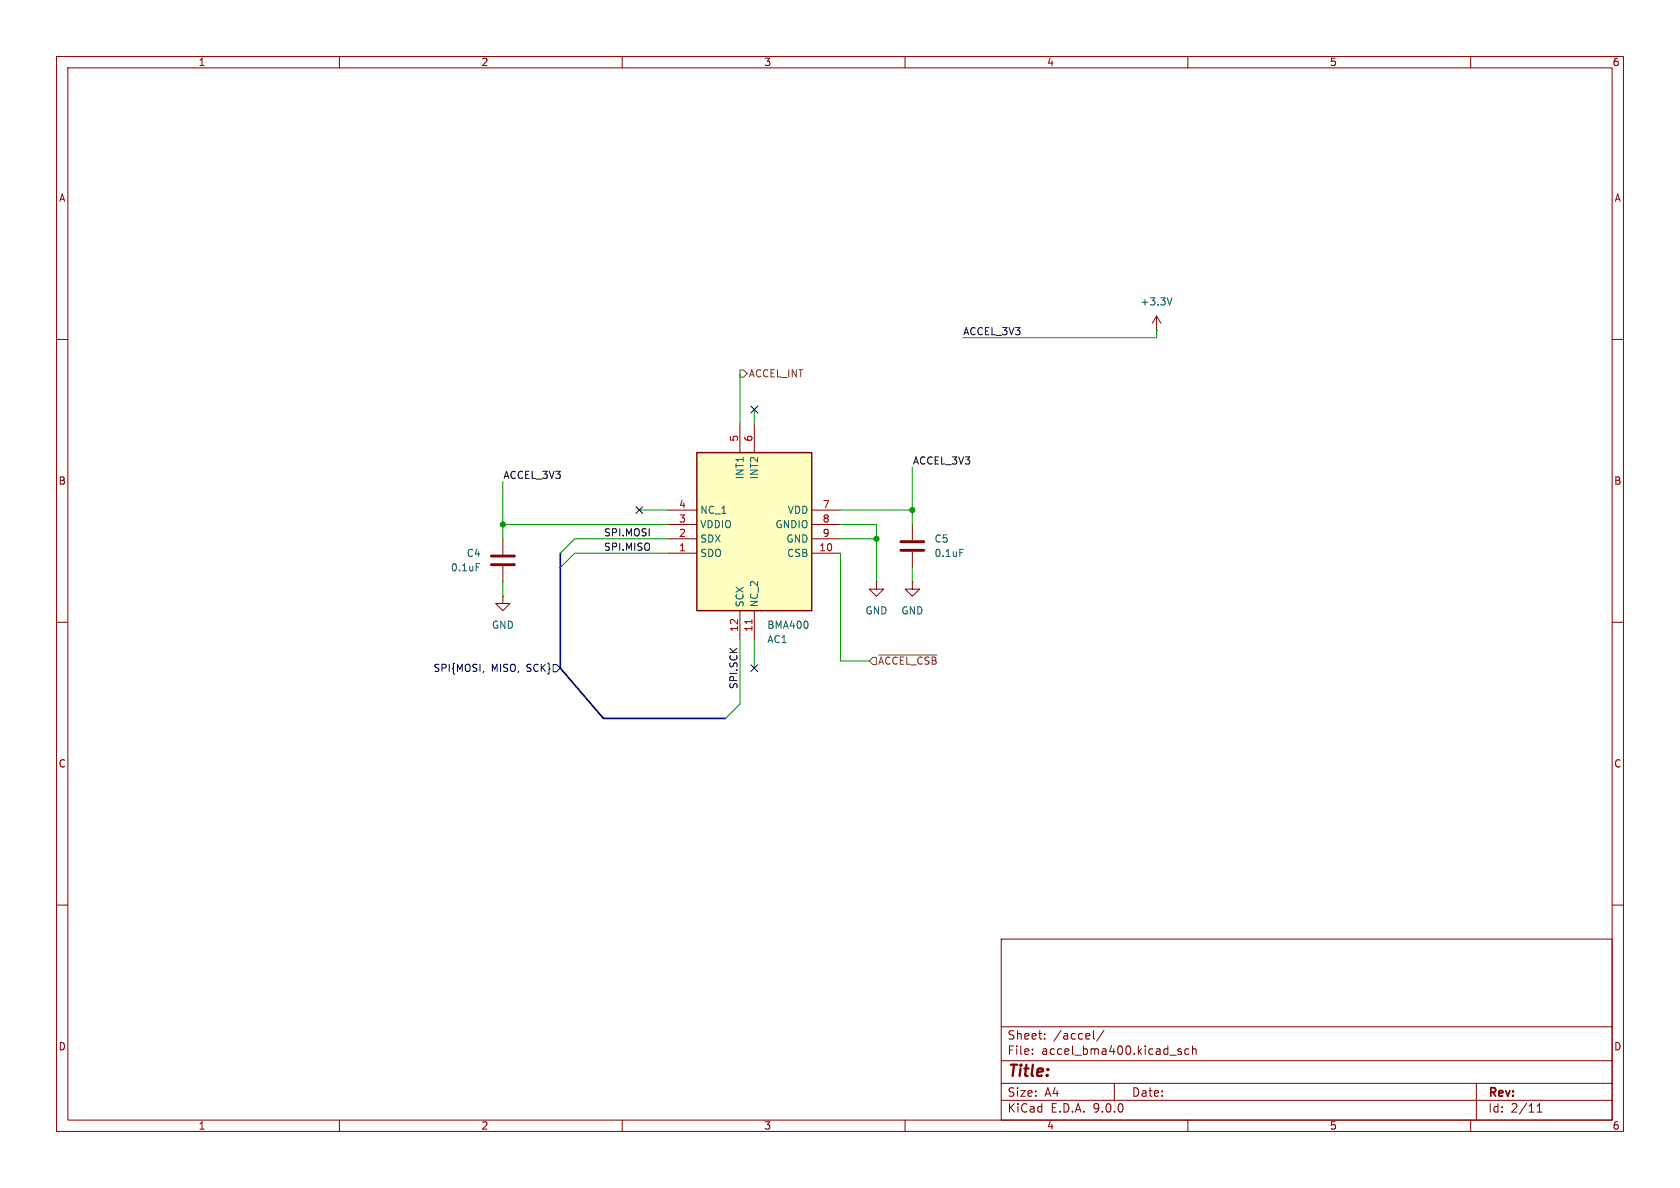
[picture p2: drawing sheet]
<svg xmlns="http://www.w3.org/2000/svg" width="297mm" height="210mm" viewBox="0 0 297 210" stroke-linecap="round" stroke-linejoin="round" font-family="sans-serif">
<g fill="none" stroke="#840000" stroke-width=".18">
<path d="M10 10h277v190h-277zM12 12h273v186h-273zM60 10v2M110 10v2M160 10v2M210 10v2M260 10v2M204.5 58.4h.1M204.5 55.9l-.8 1.3M204.5 55.9l.7 1.3M204.5 55.9v2.5M10 60h2"/>
<path d="M285 60h2M88.9 95.3v2.7M161.3 92.7v2.8M161.3 97.5v2.8M10 110h2M88.9 105.4v1.3h1.3l-1.3 1.3-1.3-1.3h1.3M88.9 105.4h.1M88.9 100.1v2.8M154.9 102.9v1.2h1.3l-1.3 1.3-1.2-1.3h1.2M154.9 102.9h.1M161.3 102.9v1.2h-1.3l1.3 1.3 1.3-1.3h-1.3M161.3 102.9h.1"/>
<path d="M285 110h2M10 160h2M177 166h108v32h-108zM285 160h2M60 198v2M110 198v2M160 198v2M177 194.5h108M177 191.5h108M177 187.5h108M177 181.5h108M182.5 186.3v.1"/>
<path d="M182.5 185.5v.1M184.7 183.6v.1M184.7 182.8v.1M193.3 182.2v1.3l.2 .2M195.2 182.1l-1.3 2M197 191.5v3M208.8 185.5l-.3-.1-.3 .2 .1 .2 .5 .2v.3h-.6M210 198v2M210.2 185.5l-.5-.1-.2 .3v.4l.1 .2h.6M210.8 185.5l.2-.1 .4 .1 .1 .9M210.8 184.9v1.5M260 198v2"/>
<path d="M261 191.5v6.5M271.7 196.6h.9M271.7 195.5l.5-.4v1.5"/>
</g>
<path d="M207.2 52.6l-.4 1.3M84.2 99.6h.6M169.7 97.1h.6" fill="none" stroke="#006464" stroke-width=".18"/>
<path d="M86.9 98.3h4M86.9 99.8h4M159.3 95.8h4M159.3 97.3h4" fill="none" stroke="#840000" stroke-width=".51"/>
<path d="M123.2 80h20.3v28h-20.3z" fill="#ffffc2"/>
<path d="M123.2 80h20.3v28h-20.3z" fill="none" stroke="#840000" stroke-width=".25"/>
<path d="M130.8 74.9v5.1M133.3 74.9v5.1M118.1 97.8h5.1M118.1 95.3h5.1M118.1 92.7h5.1M118.1 90.2h5.1M143.5 97.8h5.1M143.5 95.3h5.1M143.5 92.7h5.1M143.5 90.2h5.1M130.8 108v5M133.3 108v5" fill="none" stroke="#840000" stroke-width=".18"/>
<path d="M132.9 109.5v.7" fill="none" stroke="#a90000" stroke-width=".18"/>
<path d="M130.8 65.4h.6l.7 .6-.7 .7h-.6zM154.3 116.2h.6v1.3h-.6l-.6-.7zM155.4 115.8h10.2" fill="none" stroke="#725600" stroke-width=".18"/>
<path d="M132.7 71.8l1.3 1.2M134 71.8l-1.3 1.2M112.4 89.6l1.2 1.2M113.6 89.6l-1.2 1.2M85.5 118.6l-.1 .3M97.8 117.5h.6l.7 .6-.7 .6h-.6zM132.7 117.5l1.3 1.2M134 117.5l-1.3 1.2" fill="none" stroke="#000084" stroke-width=".18"/>
<path d="M99.1 97.8v20.3l7.6 8.9h21.6" fill="none" stroke="#000084" stroke-width=".3"/>
<g fill="none" stroke="#009600" stroke-width=".18">
<path d="M204.5 58.4v1.3h-34.3M130.8 66v8.9M133.3 72.4v2.5M88.9 85.1v10.2M88.9 92.7h29.2M113 90.2h5.1M118.1 95.3h-16.5l-2.5 2.5M118.1 97.8h-16.5l-2.5 2.5M148.6 92.7h6.3v10.2M148.6 95.3h6.3M148.6 90.2h12.7M148.6 97.8v19h5.1"/>
<path d="M161.3 82.6v10.1M88.9 102.9v2.5M130.8 113v11.5l-2.5 2.5M133.3 113v5.1M161.3 100.3v2.6"/>
</g>
<g fill="#009600" stroke="#009600" stroke-width=".18">
<circle cx="161.3" cy="90.2" r=".46"/>
<circle cx="154.9" cy="95.3" r=".46"/>
<circle cx="88.9" cy="92.7" r=".46"/>
</g>
<text font-size="2.8" fill="#840000" x="178" y="190.9">Title:</text>
<g font-size="2.1" fill="#840000">
<text x="178" y="184">Sheet:</text>
<text x="186.2" y="184">/accel/</text>
<text x="178" y="186.7">File:</text>
<text x="184.1" y="186.7">accel_bma400.kicad_sch</text>
<text x="178" y="196.9">KiCad</text>
<text x="178" y="194.1">Size:</text>
<text x="184.7" y="194.1">A4</text>
<text x="185.7" y="196.9">E.D.A.</text>
<text x="193.3" y="196.9">9.0.0</text>
<text x="200" y="194.1">Date:</text>
<text x="263" y="194.3">Rev:</text>
<text x="263" y="196.9">Id:</text>
<text x="267.1" y="196.9">2/11</text>
</g>
<g font-size="1.8" fill="#840000">
<text x="35" y="11.9">1</text>
<text x="85" y="11.9">2</text>
<text x="135" y="11.9">3</text>
<text x="185" y="11.9">4</text>
<text x="235" y="11.9">5</text>
<text x="285" y="11.9">6</text>
<text x="10.3" y="35.9">A</text>
<text x="285.3" y="35.9">A</text>
<text x="10.3" y="85.9">B</text>
<text x="285.3" y="85.9">B</text>
<text x="10.3" y="135.9">C</text>
<text x="285.3" y="135.9">C</text>
<text x="10.3" y="185.9">D</text>
<text x="285.3" y="185.9">D</text>
<text x="35" y="199.9">1</text>
<text x="85" y="199.9">2</text>
<text x="135" y="199.9">3</text>
<text x="185" y="199.9">4</text>
<text x="235" y="199.9">5</text>
<text x="285" y="199.9">6</text>
</g>
<g font-size="1.8" fill="#0f0f0f">
<text x="170.2" y="59.3">ACCEL_3V3</text>
<text x="161.3" y="82.2">ACCEL_3V3</text>
<text x="88.9" y="84.7">ACCEL_3V3</text>
<text x="106.7" y="94.9">SPI.MOSI</text>
<text x="106.7" y="97.4">SPI.MISO</text>
<text x="130.5" y="121.9" transform="rotate(-90 130.5 121.9)">SPI.SCK</text>
</g>
<g font-size="1.8" fill="#006464">
<text x="201.5" y="54.2">+3.3V</text>
<text x="131.7" y="84.8" transform="rotate(-90 131.7 84.8)">INT1</text>
<text x="134.2" y="84.8" transform="rotate(-90 134.2 84.8)">INT2</text>
<text x="123.7" y="93.6">VDDIO</text>
<text x="123.7" y="91">NC_1</text>
<text x="137" y="93.6">GNDIO</text>
<text x="139.2" y="91">VDD</text>
<text x="79.6" y="101.2">0.1uF</text>
<text x="82.4" y="98.7">C4</text>
<text x="123.7" y="98.7">SDO</text>
<text x="123.7" y="96.1">SDX</text>
<text x="138.9" y="96.1">GND</text>
<text x="139" y="98.7">CSB</text>
<text x="165.1" y="96.1">C5</text>
<text x="165.1" y="98.7">0.1uF</text>
<text x="131.7" y="107.4" transform="rotate(-90 131.7 107.4)">SCX</text>
<text x="134.2" y="107.4" transform="rotate(-90 134.2 107.4)">NC_2</text>
<text x="86.9" y="111.4">GND</text>
<text x="135.6" y="113.9">AC1</text>
<text x="135.6" y="111.4">BMA400</text>
<text x="152.9" y="108.8">GND</text>
<text x="159.3" y="108.8">GND</text>
</g>
<g font-size="1.8" fill="#725600">
<text x="132.3" y="66.9">ACCEL_INT</text>
<text x="155.1" y="117.7">~{ACCEL_CSB}</text>
</g>
<g font-size="1.8" fill="#a90000">
<text x="130.6" y="78.2" transform="rotate(-90 130.6 78.2)">5</text>
<text x="133.1" y="78.2" transform="rotate(-90 133.1 78.2)">6</text>
<text x="119.9" y="89.9">4</text>
<text x="145.3" y="89.9">7</text>
<text x="119.9" y="95">2</text>
<text x="119.9" y="92.5">3</text>
<text x="145.3" y="95">9</text>
<text x="145.3" y="92.5">8</text>
<text x="119.9" y="97.5">1</text>
<text x="144.7" y="97.5">10</text>
<text x="130.6" y="111.8" transform="rotate(-90 130.6 111.8)">12</text>
<text x="133.1" y="111.8" transform="rotate(-90 133.1 111.8)">11</text>
</g>
<g font-size="1.8" fill="#000084">
<text x="76.5" y="119">SPI{MOSI,</text>
<text x="86.8" y="119">MISO,</text>
<text x="93.2" y="119">SCK}</text>
</g>
</svg>
